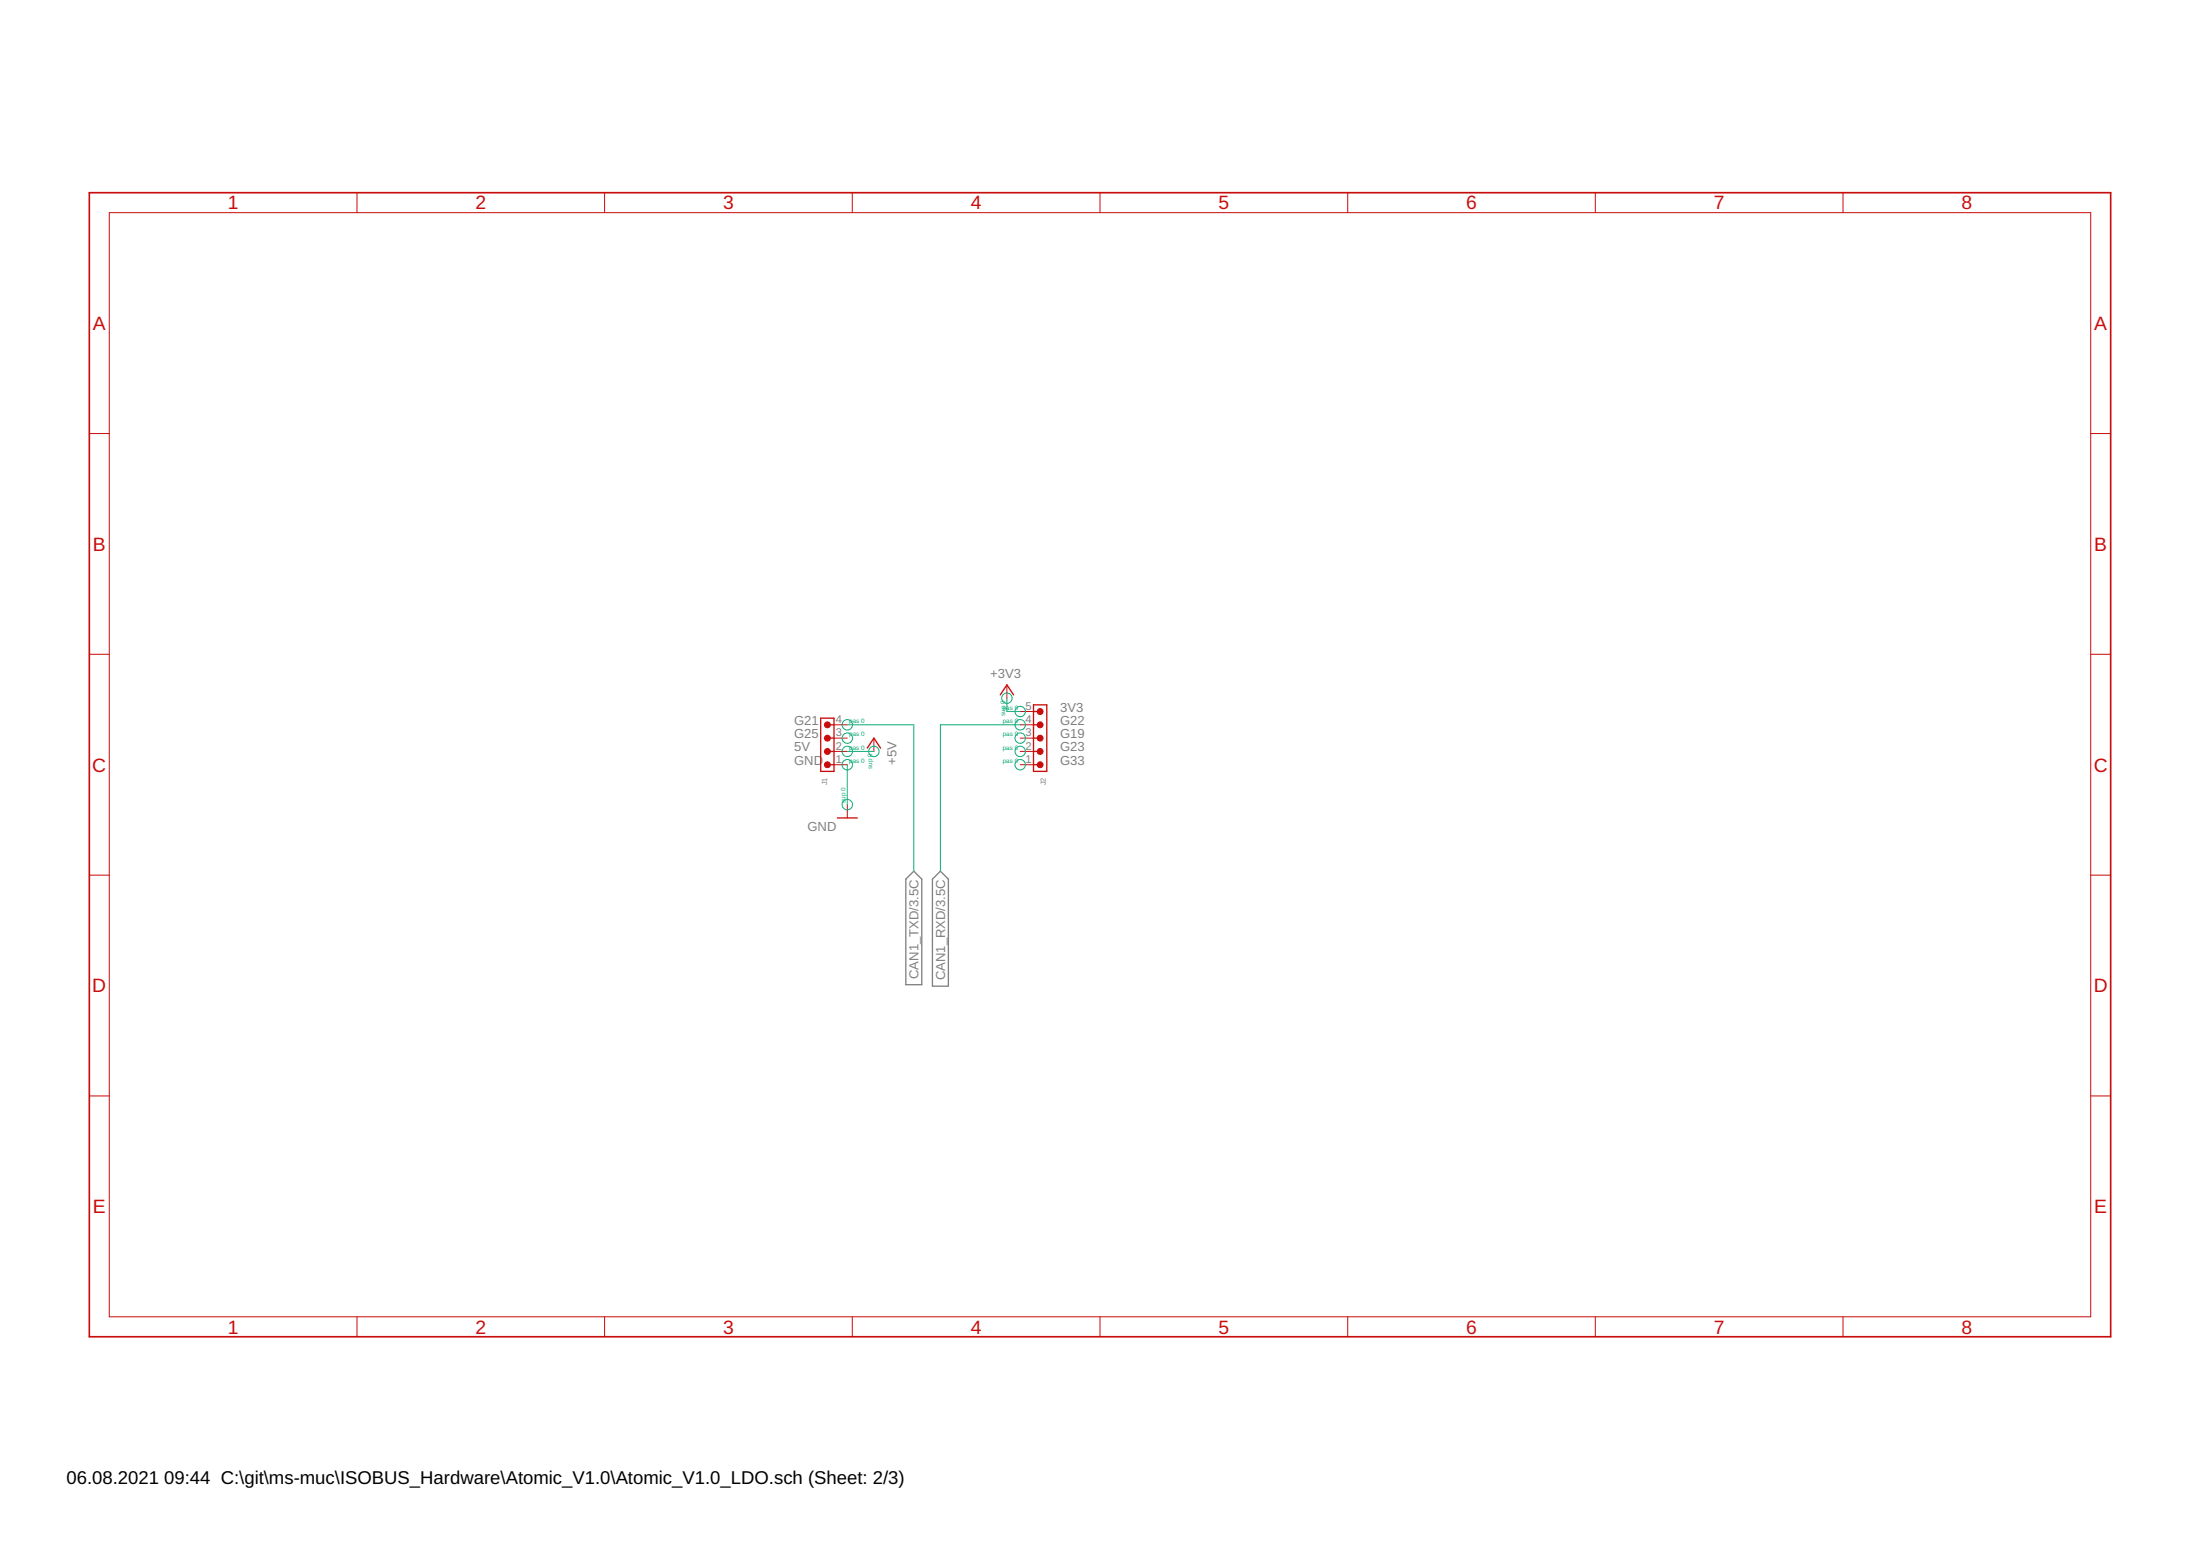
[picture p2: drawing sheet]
<svg xmlns="http://www.w3.org/2000/svg" width="420mm" height="297mm" viewBox="0 0 420 297" stroke-linecap="round" stroke-linejoin="round" font-family="sans-serif">
<path d="M174.5 166.3l1.5 1.5v20.2h-3v-20.2zM179.6 166.3l1.5 1.5v20.5h-3v-20.5z" fill="none" stroke="#808080" stroke-width=".25"/>
<path d="M17.1 36.8h386v218.4h-386z" fill="none" stroke="#c90d0c" stroke-width=".32"/>
<g fill="none" stroke="#c90d0c" stroke-width=".19">
<path d="M68.2 36.8v3.8M115.5 36.8v3.8M162.8 36.8v3.8M210.1 36.8v3.8M257.4 36.8v3.8M304.7 36.8v3.8M352 36.8v3.8M20.9 40.6h378.4v210.8h-378.4zM17.1 82.8h3.8M399.3 82.8h3.8M17.1 124.9h3.8M159.3 138.4h2.5"/>
<path d="M192.3 130.7v2.6M194.8 138.4h2.6M194.8 135.8h2.6M399.3 124.9h3.8M159.3 146h2.5M159.3 143.4h2.5M159.3 140.9h2.5M161.8 153.6v2.5M166.9 140.9v2.5M194.8 146h2.6M194.8 143.4h2.6M194.8 140.9h2.6"/>
<path d="M17.1 167.1h3.8M399.3 167.1h3.8M17.1 209.2h3.8M399.3 209.2h3.8M68.2 251.4v3.8M115.5 251.4v3.8M162.8 251.4v3.8M210.1 251.4v3.8M257.4 251.4v3.8M304.7 251.4v3.8M352 251.4v3.8"/>
</g>
<g fill="none" stroke="#c90d0c" stroke-width=".25">
<path d="M156.7 137.1h2.6v10.2h-2.6zM158 138.4h1.3M191 132.7l1.3-2 1.3 2M197.4 134.6h2.5v12.7h-2.5zM197.4 138.4h1.2M197.4 135.8h1.2M158 146h1.3M158 143.4h1.3M158 140.9h1.3M159.9 156.1h3.8M165.6 142.8l1.3-1.9 1.3 1.9M197.4 146h1.2"/>
<path d="M197.4 143.4h1.2M197.4 140.9h1.2"/>
</g>
<g fill="#c90d0c" stroke="#c90d0c" stroke-width=".19">
<circle cx="158" cy="146" r=".58"/>
<circle cx="158" cy="143.5" r=".58"/>
<circle cx="158" cy="140.9" r=".58"/>
<circle cx="158" cy="138.4" r=".58"/>
<circle cx="198.6" cy="146" r=".57"/>
<circle cx="198.6" cy="143.5" r=".57"/>
<circle cx="198.6" cy="140.9" r=".57"/>
<circle cx="198.6" cy="138.4" r=".57"/>
<circle cx="198.6" cy="135.8" r=".57"/>
</g>
<g fill="none" stroke="#0dab76" stroke-width=".19">
<path d="M161.8 138.4h12.7v27.9M192.3 133.3v2.5h2.5M194.8 138.4h-15.2v27.9M161.8 146v7.6M161.8 143.4h5.1"/>
<circle cx="161.8" cy="138.4" r=".99"/>
<circle cx="192.3" cy="133.3" r=".99"/>
<circle cx="194.8" cy="138.4" r=".99"/>
<circle cx="194.8" cy="135.8" r=".99"/>
<circle cx="161.8" cy="146" r=".99"/>
<circle cx="161.8" cy="140.9" r=".99"/>
<circle cx="161.8" cy="143.4" r=".99"/>
<circle cx="161.8" cy="153.6" r=".99"/>
<circle cx="166.9" cy="143.4" r=".99"/>
<circle cx="194.8" cy="140.9" r=".99"/>
<circle cx="194.8" cy="143.4" r=".99"/>
<circle cx="194.8" cy="146" r=".99"/>
</g>
<g font-size="3.7" fill="#c90d0c">
<text x="43.5" y="40">1</text>
<text x="90.8" y="40">2</text>
<text x="138.1" y="40">3</text>
<text x="185.4" y="40">4</text>
<text x="232.7" y="40">5</text>
<text x="280" y="40">6</text>
<text x="327.3" y="40">7</text>
<text x="374.6" y="40">8</text>
<text x="17.7" y="63">A</text>
<text x="400" y="63">A</text>
<text x="17.7" y="105.1">B</text>
<text x="400" y="105.1">B</text>
<text x="17.6" y="147.3">C</text>
<text x="399.9" y="147.3">C</text>
<text x="17.6" y="189.4">D</text>
<text x="399.9" y="189.4">D</text>
<text x="17.7" y="231.6">E</text>
<text x="400" y="231.6">E</text>
<text x="43.5" y="254.6">1</text>
<text x="90.8" y="254.6">2</text>
<text x="138.1" y="254.6">3</text>
<text x="185.4" y="254.6">4</text>
<text x="232.7" y="254.6">5</text>
<text x="280" y="254.6">6</text>
<text x="327.3" y="254.6">7</text>
<text x="374.6" y="254.6">8</text>
</g>
<g font-size="3.5">
<text x="12.7" y="283.3">06.08.2021</text>
<text x="31.4" y="283.3">09:44 C:\git\ms-muc\ISOBUS_Hardware\Atomic_V1.0\Atomic_V1.0_LDO.sch (Sheet: 2/3)</text>
</g>
<g font-size="2.5" fill="#808080">
<text x="189.1" y="129.5">+3V3</text>
<text x="202.5" y="135.8">3V3</text>
<text x="151.7" y="143.5">5V</text>
<text x="151.7" y="140.9">G25</text>
<text x="151.7" y="138.4">G21</text>
<text x="202.5" y="143.5">G23</text>
<text x="202.5" y="140.9">G19</text>
<text x="202.5" y="138.4">G22</text>
<text x="151.7" y="146">GND</text>
<text x="171.2" y="146" transform="rotate(-90 171.2 146)">+5V</text>
<text x="202.5" y="146">G33</text>
<text x="154.2" y="158.7">GND</text>
<text x="175.4" y="186.9" transform="rotate(-90 175.4 186.9)">CAN1_TXD/3.5C</text>
<text x="180.5" y="187.2" transform="rotate(-90 180.5 187.2)">CAN1_RXD/3.5C</text>
</g>
<g font-size="2.1" fill="#808080">
<text x="195.8" y="135.5">5</text>
<text x="159.6" y="143.1">2</text>
<text x="159.6" y="140.6">3</text>
<text x="159.6" y="138">4</text>
<text x="195.8" y="143.1">2</text>
<text x="195.8" y="140.6">3</text>
<text x="195.8" y="138">4</text>
<text x="159.6" y="145.6">1</text>
<text x="195.8" y="145.6">1</text>
</g>
<g font-size="1.4" fill="#808080">
<text x="157.9" y="149.9" transform="rotate(-90 157.9 149.9)">J1</text>
<text x="199.7" y="149.9" transform="rotate(-90 199.7 149.9)">J2</text>
</g>
<g font-size="1.2" fill="#0dab76">
<text x="191.5" y="135.5">pas 0</text>
<text x="191.9" y="136.6" transform="rotate(-90 191.9 136.6)">sup 0</text>
<text x="162.2" y="143.1">pas 0</text>
<text x="162.2" y="140.6">pas 0</text>
<text x="162.2" y="138">pas 0</text>
<text x="191.5" y="143.1">pas 0</text>
<text x="191.5" y="140.6">pas 0</text>
<text x="191.5" y="138">pas 0</text>
<text x="162.2" y="145.6">pas 0</text>
<text x="166.5" y="146.8" transform="rotate(-90 166.5 146.8)">sup 0</text>
<text x="191.5" y="145.6">pas 0</text>
<text x="161.5" y="153.3" transform="rotate(-90 161.5 153.3)">sup 0</text>
</g>
</svg>
